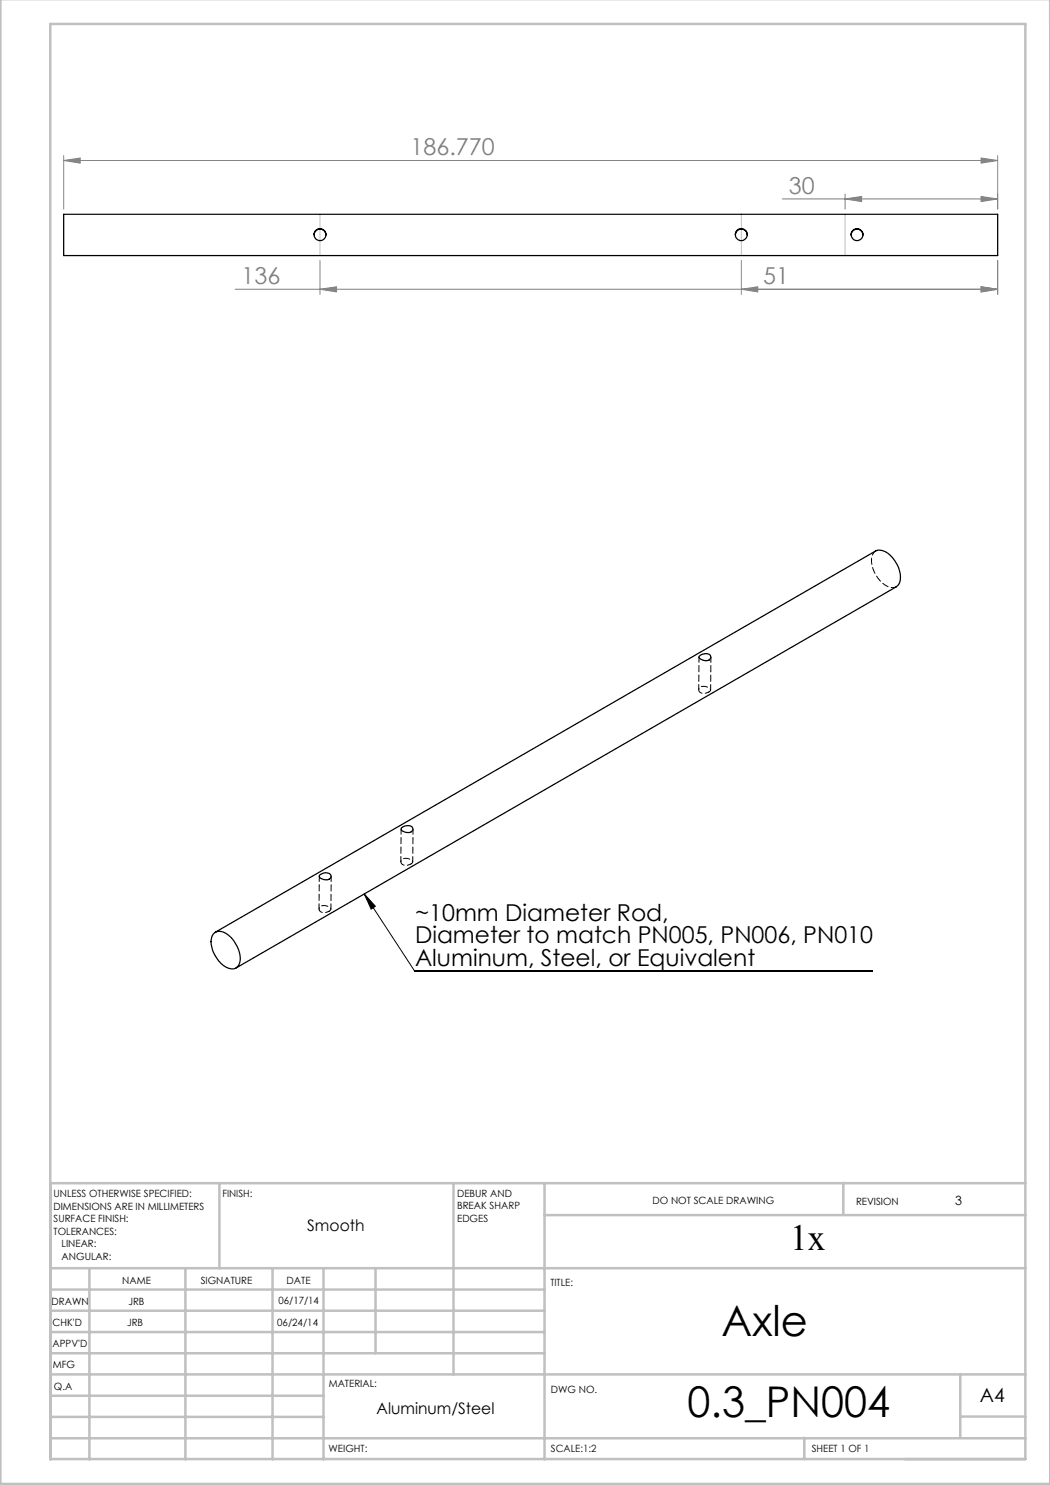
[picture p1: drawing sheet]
<svg xmlns="http://www.w3.org/2000/svg" width="210mm" height="297mm" viewBox="0 0 210 297" stroke-linecap="round" stroke-linejoin="round" font-family="sans-serif">
<path d="M72.8 178.8l2.3 2.5-.9 .5zM72.8 178.8l10.1 15.4h91.6" fill="none" stroke="#000" stroke-width=".2"/>
<g fill="none" stroke="#808080" stroke-width=".2">
<path d="M12.7 32.1l3.4-.5v1zM12.7 31.1v10.7M12.7 32.1h186.8M156.5 39.8h43M169 39.8l3.3-.5v1zM169 38.8v3M196.2 39.3l3.3 .5-3.3 .5zM196.2 31.6l3.3 .5-3.3 .5zM199.5 31.1v10.7M47 57.9h152.5M64 57.9l3.3-.5v1zM64 52.1v6.8"/>
<path d="M148.3 57.9l3.3-.5v1zM148.3 52.1v6.8M196.2 57.4l3.3 .5-3.3 .5zM199.5 52.1v6.8"/>
</g>
<path d="M64 42.9v8.2M148.3 42.9v8.2M169 42.9v8.2" fill="none" stroke="#c0c0c0" stroke-width=".2"/>
<g fill="none" stroke="#c0c0c0" stroke-width=".5">
<path d="M.1 -.1v296.9h209.9v-296.9M10.1 4.8h195v287h-195zM43.9 236.6v17M90.7 236.6v38.3M108.9 236.6v55.3M168.7 236.6v6.3M205.1 236.6h-195v55.3M10.1 253.6h195M10.1 257.9h98.8M17.9 253.6v38.3M37.1 253.6v38.3M54.5 253.6v38.3"/>
<path d="M64.7 253.6v38.3M75.1 253.6v17M108.9 243h96.2M10.1 270.6h98.8M10.1 266.4h98.8M10.1 262.1h98.8M10.1 279.1h54.6M10.1 274.9h195M192.1 274.8v12.7M10.1 287.7h195M10.1 283.4h54.6M160.9 287.5v4.3"/>
<path d="M192.1 283.3h13"/>
</g>
<path d="M72.8 178.8l2.3 2.5-.9 .5z" fill="#000"/>
<g fill="#808080">
<path d="M64 57.9l3.3-.5v1zM196.2 57.4l3.3 .5-3.3 .5z"/>
<path d="M196.2 39.3l3.3 .5-3.3 .5zM169 39.8l3.3-.5v1zM196.2 57.4l3.3 .5-3.3 .5zM148.3 57.9l3.3-.5v1z"/>
<path d="M196.2 31.6l3.3 .5-3.3 .5zM12.7 32.1l3.4-.5v1z"/>
</g>
<g fill="none" stroke="#000" stroke-width=".25">
<path d="M12.7 42.9h186.8v8.2h-186.8zM62.8 47a1.18 1.18 0 0 1 1.2-1.2 1.18 1.18 0 0 1 1.2 1.2M147.1 47a1.18 1.18 0 0 1 1.2-1.2 1.18 1.18 0 0 1 1.1 1.2M170.2 47a1.18 1.18 0 0 1 1.2-1.2 1.18 1.18 0 0 1 1.2 1.2M139.8 131.3l.9-.5a.98 .98 0 0 1 1.5 .7 1.42 1.42 0 0 1-2.4-.1zM63.9 175.1a1.51 1.51 0 0 1 2.3 0 .96 .96 0 0 1-1.4 .8 .84 .84 0 0 1-.9-.8zM80.4 165.4l.7-.2a1.01 1.01 0 0 1 1.5 .7 1.44 1.44 0 0 1-2.4-.1zM42.9 186.5a2.35 2.35 0 0 1 2.9 .6 6.2 6.2 0 0 1 2.1 5.4 1.66 1.66 0 0 1-2.6 1 6.2 6.2 0 0 1-3-5.7l.1-.5zM43.1 186.4l132-76.2a2.98 2.98 0 0 1 3.5 1.4 5.5 5.5 0 0 1 1.3 5l-.7 .8-132 76.2"/>
<circle cx="64" cy="46.9" r="1.19"/>
<circle cx="148.2" cy="46.9" r="1.19"/>
<circle cx="171.4" cy="46.9" r="1.19"/>
</g>
<path d="M175.1 110.2a2.54 2.54 0 0 0-.7 2.8 6 6 0 0 0 3.7 4.5h.5l.7-.2M139.8 131.4l-.1 6.6M142.1 138l.1-6.6M63.9 175.2l-.1 6.6M80.2 165.8v6.6M82.5 172.4l.1-6.6M66.2 181.8v-6.5" fill="none" stroke="#000" stroke-width=".2" stroke-dasharray="1.3 .6" stroke-dashoffset=".2"/>
<path d="M141.8 138.4l.3-.4a1.43 1.43 0 0 0-2.3-.3 .89 .89 0 0 0 .4 .9 .89 .89 0 0 0 .9 0l.7-.2M82.2 172.8l.3-.4a1.43 1.43 0 0 0-2.3-.3 .89 .89 0 0 0 .4 .9 .89 .89 0 0 0 .9 0l.7-.2M65.8 182.2l.4-.3a1.43 1.43 0 0 0-2.4-.3 .89 .89 0 0 0 .4 .8 .89 .89 0 0 0 1 .1l.6-.3" fill="none" stroke="#000" stroke-width=".2" stroke-dasharray="1.3 .6" stroke-dashoffset=".5"/>
<g font-size="8.5">
<text x="144.3" y="267.2">Axle</text>
<text x="137.5" y="283.5">0.3_PN004</text>
</g>
<text font-size="7.3" x="158" y="249.9">1x</text>
<g font-size="4.7" fill="#808080">
<text x="82.1" y="31.1">186.770</text>
<text x="157.8" y="38.8">30</text>
<text x="48.3" y="56.8">136</text>
<text x="152.7" y="56.8">51</text>
</g>
<g font-size="4.7">
<text x="83" y="184.1">~10mm Diameter Rod,</text>
<text x="83" y="188.6">Diameter to match PN005, PN006, PN010</text>
<text x="83" y="193.2">Aluminum, Steel, or Equivalent</text>
</g>
<text font-size="3.9" x="196" y="280.4">A4</text>
<g font-size="3.2">
<text x="61.4" y="246.3">Smooth</text>
<text x="75.3" y="282.8">Aluminum/Steel</text>
</g>
<text font-size="2.5" x="191.1" y="240.9">3</text>
<g font-size="2">
<text x="10.7" y="239.5">UNLESS OTHERWISE SPECIFIED:</text>
<text x="44.5" y="239.5">FINISH:</text>
<text x="91.4" y="239.4">DEBUR AND</text>
<text x="10.7" y="242">DIMENSIONS ARE IN MILLIMETERS</text>
<text x="10.7" y="244.5">SURFACE FINISH:</text>
<text x="91.4" y="241.9">BREAK SHARP</text>
<text x="91.4" y="244.4">EDGES</text>
<text x="130.5" y="240.8">DO NOT SCALE DRAWING</text>
<text x="171.2" y="241">REVISION</text>
<text x="10.7" y="247">TOLERANCES:</text>
<text x="12.3" y="249.5">LINEAR:</text>
<text x="12.3" y="252">ANGULAR:</text>
<text x="24.4" y="256.9">NAME</text>
<text x="40.1" y="256.8">SIGNATURE</text>
<text x="57.3" y="256.8">DATE</text>
<text x="110.1" y="257.1">TITLE:</text>
<text x="10.3" y="260.9">DRAWN</text>
<text x="25.7" y="261">JRB</text>
<text x="55.7" y="260.8">06/17/14</text>
<text x="10.5" y="269.3">APPV'D</text>
<text x="10.5" y="265.2">CHK'D</text>
<text x="25.4" y="265.2">JRB</text>
<text x="55.4" y="265.2">06/24/14</text>
<text x="10.6" y="273.6">MFG</text>
<text x="10.8" y="278">Q.A</text>
<text x="65.8" y="277.4">MATERIAL:</text>
<text x="110.2" y="278.5">DWG NO.</text>
<text x="65.7" y="290.4">WEIGHT:</text>
<text x="110.2" y="290.5">SCALE:1:2</text>
<text x="162.4" y="290.4">SHEET 1 OF 1</text>
</g>
</svg>
